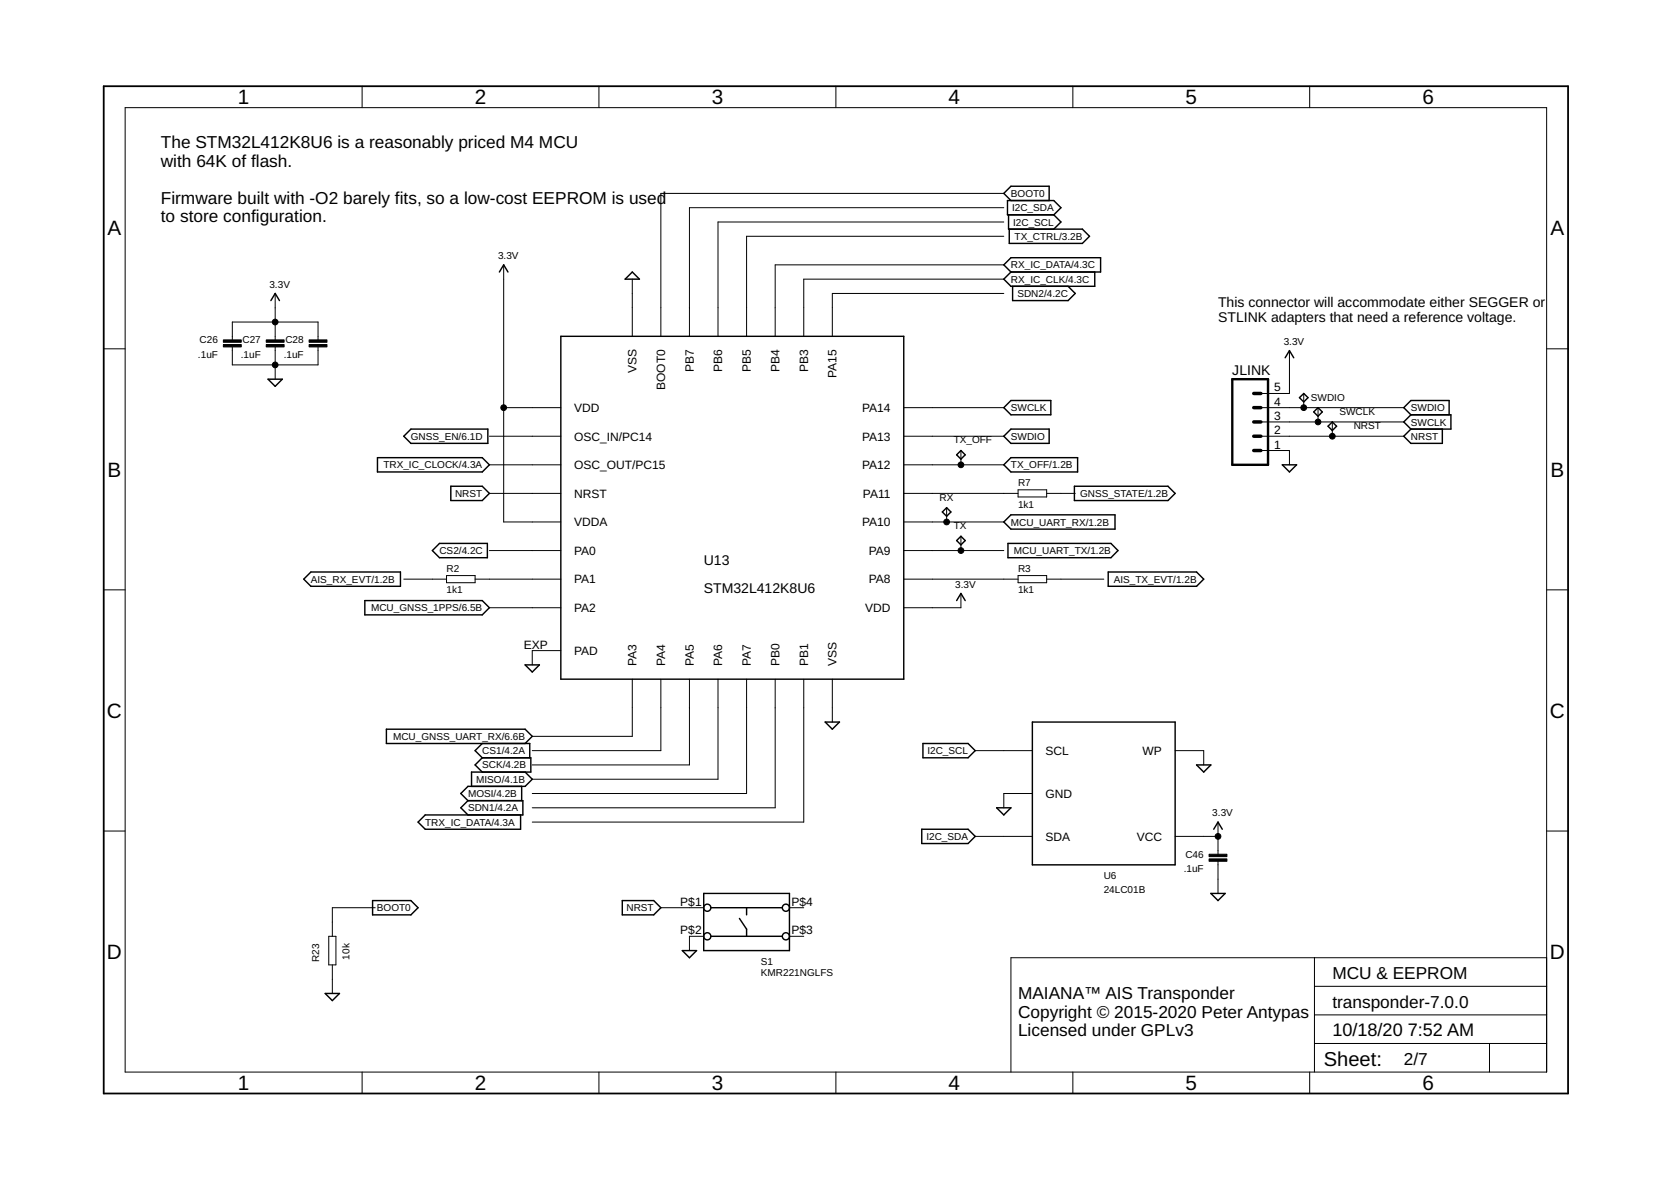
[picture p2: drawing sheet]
<svg xmlns="http://www.w3.org/2000/svg" width="297mm" height="210mm" viewBox="0 0 297 210" stroke-linecap="round" stroke-linejoin="round" font-family="sans-serif">
<g fill="none" stroke="#000" stroke-width=".25">
<path d="M179.1 35.6h8.2l1.3 1.3-1.3 1.3h-8.2zM179.3 38.2v2.5h13.1l1.3 1.3-1.3 1.3h-13v-2.6M179.7 35.6l-1.3-1.2 1.3-1.3h6.8v2.5M187.3 38.2l1.3 1.3-1.3 1.2M48.2 53.4l.7-1.2 .8 1.2M88.8 48.3l.7-1.2 .8 1.2M99.7 59.8h61v60.9h-61zM112.4 48.3l1.3 1.3h-2.6zM178.4 47.1l1.3-1.3h15.9v2.5h-15.9zM179.7 48.3l-1.3 1.3 1.3 1.3h14.9v-2.6M180 50.9v2.5h9.9l1.2-1.2-1.2-1.3M47.6 67.4h2.6l-1.3 1.3z"/>
<path d="M73 76.3h13.7v2.5h-13.7l-1.2-1.3zM179.7 76.3h6.8v2.5h-6.8l-1.3-1.3zM179.7 71.2h7.1v2.5h-7.1l-1.3-1.2zM228.5 63.6l.7-1.3 .8 1.3M231 70.7l.8-.8 .7 .8-.7 .7zM233.5 73.2l.8-.7 .8 .7-.8 .8zM236.8 75l.8 .8-.8 .7-.7-.7zM250.8 76.3l-1.3 1.2 1.3 1.3h5.6v-2.5M250.8 73.7h7.1v2.6h-7.1M250.8 73.7l-1.3-1.2 1.3-1.3h6.8v2.5M250.8 73.7l-1.3 1.3 1.3 1.3M67.1 81.3h18.6l1.3 1.3-1.3 1.3h-18.6z"/>
<path d="M76.9 97.9l1.2-1.3h8.5v2.5h-8.5zM80.1 86.4h5.6l1.3 1.3-1.3 1.3h-5.6zM167.5 91l.8-.8 .7 .8-.7 .8zM170.1 80.8l.7-.7 .8 .7-.8 .8zM170.1 96.1l.7-.8 .8 .8-.8 .7zM178.4 92.8l1.3-1.3h18.5v2.5h-18.5zM178.4 82.6l1.3-1.3h11.9v2.6h-11.9zM179.2 96.6h18.3l1.2 1.3-1.2 1.2h-18.3zM191 86.4h16.6l1.3 1.3-1.3 1.3h-16.6zM227.9 82.6h2.6l-1.3 1.3zM54 102.9l1.3-1.2h15.9v2.5h-15.9zM64.9 106.7h20.8l1.3 1.3-1.3 1.3h-20.8z"/>
<path d="M93.3 118.2h2.6l-1.3 1.2zM170.1 106.7l.7-1.2 .8 1.2M197 101.7h15.7l1.3 1.2-1.3 1.3h-15.7zM85.7 132.1l-1.2 1.3 1.2 1.3M85.7 134.7h8.7v2.5h-10.6v2.6M85.7 134.7l-1.2 1.3 1.2 1.2M92.7 139.8v2.5M93.3 132.1l1.3-1.2-1.3-1.3h-24.6v2.5h25.5v2.6M93.3 137.2l1.3 1.3-1.3 1.3h-10.1l-1.3 1.2 1.3 1.3M146.7 128.3h2.5l-1.2 1.3zM164.1 132.1h8l1.3 1.3-1.3 1.3h-8zM183.5 128.3h25.4v25.4h-25.4z"/>
<path d="M212.7 136h2.5l-1.2 1.2zM83.2 142.3l-1.3 1.3 1.3 1.2M83.2 142.3h9.7v2.5h-17.3l-1.3 1.3 1.3 1.3h16.9v-2.6M125.1 158.8h15.2v10.2h-15.2zM163.9 147.4h8.2l1.3 1.3-1.3 1.2h-8.2zM177.2 143.6h2.5l-1.3 1.2zM215.2 158.8h2.6l-1.3 1.3zM215.8 147.4l.7-1.3 .8 1.3M57.8 176.6h2.5l-1.2 1.2zM66.2 160.1h6.8l1.3 1.2-1.3 1.3h-6.8zM110.6 160.1h5.6l1.3 1.2-1.3 1.3h-5.6zM121.3 169h2.5l-1.2 1.2z"/>
<path d="M126.4 161.3h12.7M126.4 166.4h12.7M131.4 163.2l1.3 1.9v1.3M132.7 161.3v1.3"/>
<circle cx="125.7" cy="161.3" r=".64"/>
<circle cx="125.7" cy="166.4" r=".64"/>
<circle cx="139.7" cy="166.4" r=".64"/>
<circle cx="139.7" cy="161.3" r=".64"/>
</g>
<g fill="none" stroke="#000" stroke-width=".18">
<path d="M22.2 19.1h252.7v171.4h-252.7zM64.4 15.3v3.8M106.5 15.3v3.8M148.6 15.3v3.8M190.7 15.3v3.8M232.8 15.3v3.8M178.4 34.4h-60.9v25.4M178.4 36.9h-55.8v22.9M178.4 39.5h-50.8v20.3M48.9 52.2v8.2M89.5 47.1v45.7h10.2M112.4 49.6v10.2"/>
<path d="M178.4 42h-45.7v17.8M178.4 47.1h-40.6v12.7M178.4 49.6h-35.5v10.2M178.4 52.2h-30.4v7.6M18.4 62h3.8M41.3 60.4v-3.2h15.2v3.2M41.3 61.7v3.2h15.2v-3.2M48.9 61.7v5.7M87 77.5h12.7M89.5 72.5h10.2M160.7 72.5h17.7M160.7 77.5h17.7"/>
<path d="M224.1 72.5h25.4M224.1 77.5h25.4M224.1 75h25.4M229.2 62.3v7.6h-5.1M231.8 69.9v2.6M234.3 72.5v2.5M236.8 75v2.5M274.9 62h3.8M87 82.6h12.7M87 87.7h12.7M87 97.9h12.7M160.7 82.6h17.7"/>
<path d="M160.7 87.7h20.3M160.7 92.8h17.7M160.7 97.9h17.7M168.3 90.2v2.6M170.8 80.1v2.5M170.8 95.3v2.6M181 87.1h5.1v1.2h-5.1zM186.1 87.7h5M224.1 80.1h5.1v2.5M18.4 104.8h3.8M71.8 102.9h7.6M79.4 102.3h5.1v1.3h-5.1z"/>
<path d="M84.5 102.9h15.2M87 108h12.7M99.7 115.6h-5.1v2.6M160.7 102.9h20.3M170.8 105.5v2.5h-10.1M181 102.3h5.1v1.3h-5.1zM186.1 102.9h10.1M274.9 104.8h3.8M112.4 120.7v10.2h-17.8M117.5 120.7v12.7h-22.9M122.6 120.7v15.3h-28M127.6 120.7v17.8h-33"/>
<path d="M132.7 120.7v20.3h-38.1M137.8 120.7v22.9h-43.2M142.9 120.7v25.4h-48.3M148 120.7v7.6M173.4 133.4h10.1M208.9 133.4h5.1v2.6M18.4 147.7h3.8M173.4 148.7h10.1M183.5 141h-5.1v2.6M208.9 148.7h7.6M216.5 146.1v5.7M216.5 153.1v5.7"/>
<path d="M274.9 147.7h3.8M58.4 166.4h1.3v5.1h-1.3zM59.1 171.5v5.1M66.7 161.3h-7.6v5.1M117.5 161.3h7.6M125.1 166.4h-2.5v2.6M140.3 166.4h2.6M140.3 161.3h2.6M233.7 170.2v20.3M233.7 175.3h41.2M274.9 170.2h-95.2v20.3M64.4 190.5v3.9"/>
<path d="M106.5 190.5v3.9M148.6 190.5v3.9M190.7 190.5v3.9M232.8 190.5v3.9M233.7 185.5h41.2M233.7 180.4h41.2M264.8 185.5v5"/>
</g>
<path d="M18.4 15.3h260.3v179.1h-260.3z" fill="none" stroke="#000" stroke-width=".32"/>
<path d="M39.7 60.4h3.2v.4h-3.2zM39.7 61.2h3.2v.5h-3.2zM47.3 60.4h3.2v.4h-3.2zM47.3 61.2h3.2v.5h-3.2zM54.9 60.4h3.2v.4h-3.2zM54.9 61.2h3.2v.5h-3.2zM214.9 151.8h3.2v.5h-3.2zM214.9 152.7h3.2v.4h-3.2z" fill="#000" stroke="#000" stroke-width=".18"/>
<path d="M219.1 67.4h6.3v15.2h-6.3z" fill="none" stroke="#000" stroke-width=".42"/>
<path d="M222.9 75h1.2M222.9 77.5h1.2M222.9 69.9h1.2M222.9 72.5h1.2M222.9 80.1h1.2" fill="none" stroke="#000" stroke-width=".61"/>
<g fill="#000" stroke="#000" stroke-width=".18">
<circle cx="48.9" cy="57.2" r=".51"/>
<circle cx="48.9" cy="64.9" r=".51"/>
<circle cx="89.5" cy="72.5" r=".51"/>
<circle cx="231.8" cy="72.5" r=".51"/>
<circle cx="234.3" cy="75" r=".51"/>
<circle cx="236.8" cy="77.5" r=".51"/>
<circle cx="168.3" cy="92.8" r=".51"/>
<circle cx="170.8" cy="82.6" r=".51"/>
<circle cx="170.8" cy="97.9" r=".51"/>
<circle cx="216.5" cy="148.7" r=".51"/>
</g>
<g font-size="3.7">
<text x="42.3" y="18.5">1</text>
<text x="84.4" y="18.5">2</text>
<text x="126.5" y="18.5">3</text>
<text x="168.6" y="18.5">4</text>
<text x="210.7" y="18.5">5</text>
<text x="252.9" y="18.5">6</text>
<text x="19.1" y="41.9">A</text>
<text x="275.6" y="41.9">A</text>
<text x="19.1" y="84.7">B</text>
<text x="275.6" y="84.7">B</text>
<text x="19" y="127.6">C</text>
<text x="275.5" y="127.6">C</text>
<text x="19" y="170.4">D</text>
<text x="275.5" y="170.4">D</text>
<text x="42.3" y="193.7">1</text>
<text x="84.4" y="193.7">2</text>
<text x="126.5" y="193.7">3</text>
<text x="168.6" y="193.7">4</text>
<text x="210.7" y="193.7">5</text>
<text x="252.9" y="193.7">6</text>
</g>
<text font-size="3.6" x="235.3" y="189.4">Sheet:</text>
<g font-size="3.2">
<text x="236.8" y="184.2">10/18/20</text>
<text x="250.3" y="184.2">7:52 AM</text>
</g>
<g font-size="3.1">
<text x="28.6" y="26.3">The STM32L412K8U6 is a reasonably priced M4 MCU</text>
<text x="28.6" y="29.6">with 64K of flash.</text>
<text x="28.6" y="36.2">Firmware built with -O2 barely fits, so a low-cost EEPROM is used</text>
<text x="28.6" y="39.5">to store configuration.</text>
<text x="181" y="177.6">MAIANA™ AIS Transponder</text>
<text x="236.8" y="174">MCU &amp; EEPROM</text>
<text x="236.8" y="179.1">transponder-7.0.0</text>
<text x="181" y="180.9">Copyright © 2015-2020 Peter Antypas</text>
<text x="181" y="184.2">Licensed under GPLv3</text>
<text x="249.5" y="189.3">2/7</text>
</g>
<g font-size="2.5">
<text x="216.5" y="54.6">This connector will accommodate either SEGGER or</text>
<text x="216.5" y="57.2">STLINK adapters that need a reference voltage.</text>
<text x="219.1" y="66.6">JLINK</text>
<text x="125.1" y="100.4">U13</text>
<text x="125.1" y="105.5">STM32L412K8U6</text>
</g>
<g font-size="2.1">
<text x="113.2" y="66.4" transform="rotate(-90 113.2 66.4)">VSS</text>
<text x="118.2" y="69.3" transform="rotate(-90 118.2 69.3)">BOOT0</text>
<text x="123.3" y="66.1" transform="rotate(-90 123.3 66.1)">PB7</text>
<text x="128.4" y="66.1" transform="rotate(-90 128.4 66.1)">PB6</text>
<text x="133.5" y="66.1" transform="rotate(-90 133.5 66.1)">PB5</text>
<text x="138.6" y="66.1" transform="rotate(-90 138.6 66.1)">PB4</text>
<text x="143.6" y="66.1" transform="rotate(-90 143.6 66.1)">PB3</text>
<text x="148.7" y="67.2" transform="rotate(-90 148.7 67.2)">PA15</text>
<text x="226.5" y="69.6">5</text>
<text x="102" y="73.2">VDD</text>
<text x="153.2" y="73.2">PA14</text>
<text x="226.5" y="77.2">2</text>
<text x="226.5" y="74.6">3</text>
<text x="226.5" y="72.1">4</text>
<text x="102" y="78.3">OSC_IN/PC14</text>
<text x="102" y="83.4">OSC_OUT/PC15</text>
<text x="153.2" y="83.4">PA12</text>
<text x="153.2" y="78.3">PA13</text>
<text x="226.5" y="79.7">1</text>
<text x="102" y="88.5">NRST</text>
<text x="153.4" y="88.5">PA11</text>
<text x="102" y="93.5">VDDA</text>
<text x="153.2" y="93.5">PA10</text>
<text x="102" y="98.6">PA0</text>
<text x="154.4" y="98.6">PA9</text>
<text x="102" y="103.7">PA1</text>
<text x="154.4" y="103.7">PA8</text>
<text x="102" y="108.8">PA2</text>
<text x="153.8" y="108.8">VDD</text>
<text x="93.1" y="115.3">EXP</text>
<text x="102" y="116.4">PAD</text>
<text x="113.2" y="118.4" transform="rotate(-90 113.2 118.4)">PA3</text>
<text x="118.2" y="118.4" transform="rotate(-90 118.2 118.4)">PA4</text>
<text x="123.3" y="118.4" transform="rotate(-90 123.3 118.4)">PA5</text>
<text x="128.4" y="118.4" transform="rotate(-90 128.4 118.4)">PA6</text>
<text x="133.5" y="118.4" transform="rotate(-90 133.5 118.4)">PA7</text>
<text x="138.6" y="118.4" transform="rotate(-90 138.6 118.4)">PB0</text>
<text x="143.6" y="118.4" transform="rotate(-90 143.6 118.4)">PB1</text>
<text x="148.7" y="118.4" transform="rotate(-90 148.7 118.4)">VSS</text>
<text x="185.8" y="134.2">SCL</text>
<text x="203.1" y="134.2">WP</text>
<text x="185.8" y="141.8">GND</text>
<text x="185.8" y="149.4">SDA</text>
<text x="202.1" y="149.4">VCC</text>
<text x="120.9" y="161">P$1</text>
<text x="140.7" y="161">P$4</text>
<text x="120.9" y="166.1">P$2</text>
<text x="140.7" y="166.1">P$3</text>
</g>
<g font-size="1.8">
<text x="179.7" y="35">BOOT0</text>
<text x="179.9" y="37.5">I2C_SDA</text>
<text x="180.1" y="40.1">I2C_SCL</text>
<text x="88.5" y="46.1">3.3V</text>
<text x="179.7" y="47.7">RX_IC_DATA/4.3C</text>
<text x="180.4" y="42.6">TX_CTRL/3.2B</text>
<text x="47.9" y="51.1">3.3V</text>
<text x="179.7" y="50.2">RX_IC_CLK/4.3C</text>
<text x="180.9" y="52.8">SDN2/4.2C</text>
<text x="35.2" y="63.6">.1uF</text>
<text x="35.5" y="61">C26</text>
<text x="42.8" y="63.6">.1uF</text>
<text x="43.1" y="61">C27</text>
<text x="50.4" y="63.6">.1uF</text>
<text x="50.7" y="61">C28</text>
<text x="228.2" y="61.3">3.3V</text>
<text x="233" y="71.2">SWDIO</text>
<text x="179.7" y="73.1">SWCLK</text>
<text x="238.1" y="73.7">SWCLK</text>
<text x="240.6" y="76.3">NRST</text>
<text x="250.8" y="73.1">SWDIO</text>
<text x="250.8" y="75.6">SWCLK</text>
<text x="68.1" y="83.3">TRX_IC_CLOCK/4.3A</text>
<text x="73" y="78.2">GNSS_EN/6.1D</text>
<text x="169.5" y="78.8">TX_OFF</text>
<text x="179.7" y="78.2">SWDIO</text>
<text x="179.7" y="83.3">TX_OFF/1.2B</text>
<text x="250.8" y="78.2">NRST</text>
<text x="80.9" y="88.3">NRST</text>
<text x="167" y="89">RX</text>
<text x="181" y="86.4">R7</text>
<text x="192" y="88.3">GNSS_STATE/1.2B</text>
<text x="169.5" y="94">TX</text>
<text x="179.7" y="93.4">MCU_UART_RX/1.2B</text>
<text x="181" y="90.2">1k1</text>
<text x="78.1" y="98.5">CS2/4.2C</text>
<text x="79.4" y="101.7">R2</text>
<text x="180.2" y="98.5">MCU_UART_TX/1.2B</text>
<text x="181" y="101.7">R3</text>
<text x="55.3" y="103.6">AIS_RX_EVT/1.2B</text>
<text x="79.4" y="105.5">1k1</text>
<text x="169.8" y="104.5">3.3V</text>
<text x="181" y="105.5">1k1</text>
<text x="198" y="103.6">AIS_TX_EVT/1.2B</text>
<text x="66" y="108.6">MCU_GNSS_1PPS/6.5B</text>
<text x="69.9" y="131.5">MCU_GNSS_UART_RX/6.6B</text>
<text x="85.7" y="134">CS1/4.2A</text>
<text x="85.7" y="136.6">SCK/4.2B</text>
<text x="164.9" y="134">I2C_SCL</text>
<text x="83.2" y="141.7">MOSI/4.2B</text>
<text x="84.7" y="139.1">MISO/4.1B</text>
<text x="75.6" y="146.7">TRX_IC_DATA/4.3A</text>
<text x="83.2" y="144.2">SDN1/4.2A</text>
<text x="164.7" y="149.3">I2C_SDA</text>
<text x="215.5" y="145.1">3.3V</text>
<text x="210.4" y="155">.1uF</text>
<text x="210.7" y="152.5">C46</text>
<text x="67" y="162">BOOT0</text>
<text x="111.4" y="162">NRST</text>
<text x="196.2" y="158.8">24LC01B</text>
<text x="196.2" y="156.3">U6</text>
<text x="56.8" y="170.9" transform="rotate(-90 56.8 170.9)">R23</text>
<text x="62.1" y="170.5" transform="rotate(-90 62.1 170.5)">10k</text>
<text x="135.3" y="173.4">KMR221NGLFS</text>
<text x="135.3" y="171.5">S1</text>
</g>
</svg>
